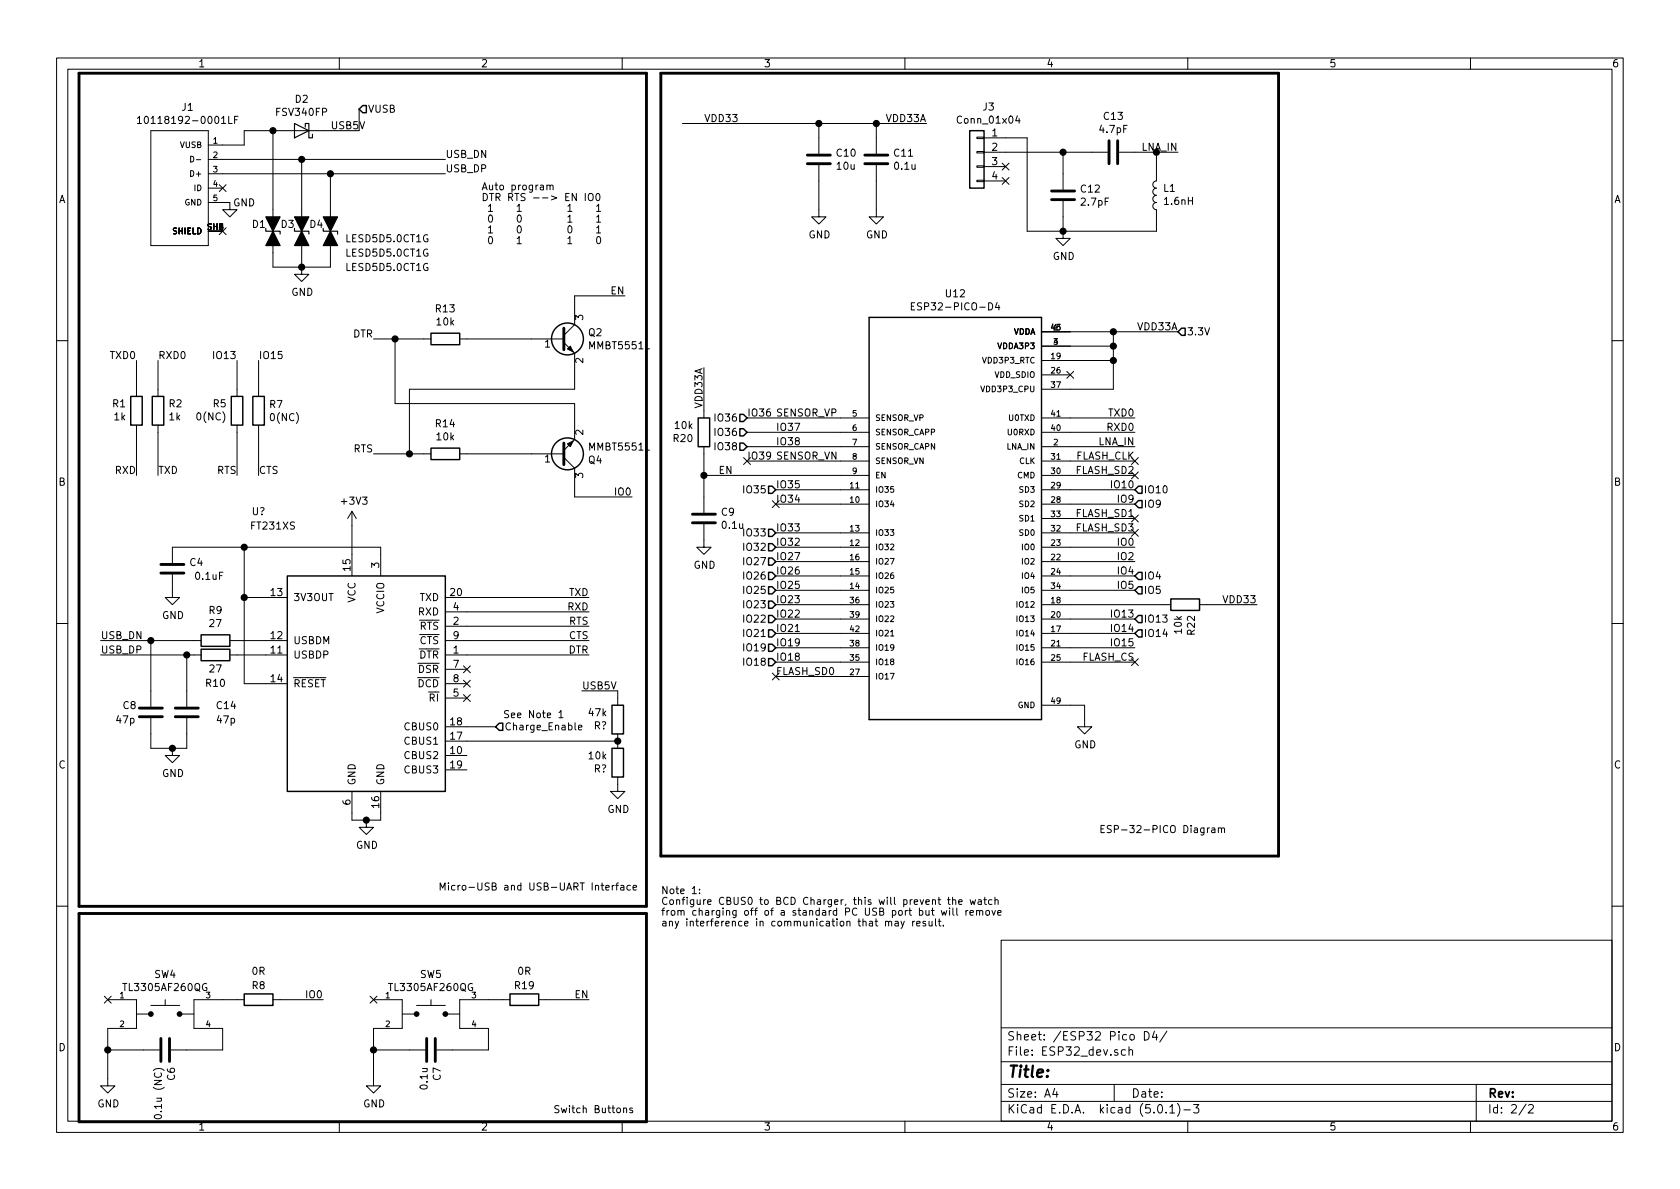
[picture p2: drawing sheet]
EESchema Schematic File Version 4
LIBS:SmartWatch-cache
EELAYER 26 0
EELAYER END
$Descr A4 11693 8268
encoding utf-8
Sheet 2 2
Title ""
Date ""
Rev ""
Comp ""
Comment1 ""
Comment2 ""
Comment3 ""
Comment4 ""
$EndDescr
$Comp
L SmartWatch-rescue:ESP32-PICO-D4-ESP32-PICO-D4-laser_tanks_r2-rescue U12
U 1 1
P 6650 3600
F 0 "U12" H 6650 5167 50  0000 C CNN
F 1 "ESP32-PICO-D4" H 6650 5076 50  0000 C CNN
F 2 "SmartWatch:PQFN50P700X700X104-49N" H 6650 3600 50  0001 L BNN
F 3 "Unavailable" H 6650 3600 50  0001 L BNN
F 4 "SMD-48 Espressif Systems" H 6650 3600 50  0001 L BNN "Field4"
F 5 "ESP32-PICO-D4" H 6650 3600 50  0001 L BNN "Field5"
F 6 "WIFi/Bluetooth SIP" H 6650 3600 50  0001 L BNN "Field6"
F 7 "Espressif Systems" H 6650 3600 50  0001 L BNN "Field7"
F 8 "None" H 6650 3600 50  0001 L BNN "Field8"
F 9 "1904-1029-1-ND" H 6650 3600 50  0001 C CNN "DigiKey Part Number"
F 10 "https://www.digikey.com/product-detail/en/espressif-systems/ESP32-PICO-D4/1904-1029-1-ND/9381738" H -250 -350 50  0001 C CNN "Digikey"
	1    6650 3600
	1    0    0    -1  
$EndComp
$Comp
L power:GND #PWR0102
U 1 1
P 1600 1400
F 0 "#PWR0102" H 1600 1150 50  0001 C CNN
F 1 "GND" H 1700 1400 50  0000 C CNN
F 2 "" H 1600 1400 50  0001 C CNN
F 3 "" H 1600 1400 50  0001 C CNN
	1    1600 1400
	1    0    0    -1  
$EndComp
NoConn ~ 1550 1300
Wire Wire Line
	1700 900  1900 900 
Wire Wire Line
	2250 900  2500 900 
Text Label 3100 1200 0    50   ~ 0
USB_DP
Text Label 3100 1100 0    50   ~ 0
USB_DN
$Comp
L Device:D_TVS_ALT D1
U 1 1
P 1900 1600
F 0 "D1" V 1850 1450 50  0000 L CNN
F 1 "LESD5D5.0CT1G" V 1950 2100 50  0000 L CNN
F 2 "Diode_SMD:D_SOD-523" H 1900 1600 50  0001 C CNN
F 3 "~" H 1900 1600 50  0001 C CNN
	1    1900 1600
	0    1    1    0   
$EndComp
$Comp
L Device:D_TVS_ALT D3
U 1 1
P 2100 1600
F 0 "D3" V 2050 1450 50  0000 L CNN
F 1 "LESD5D5.0CT1G" V 2350 1900 50  0000 L CNN
F 2 "Diode_SMD:D_SOD-523" H 2100 1600 50  0001 C CNN
F 3 "~" H 2100 1600 50  0001 C CNN
	1    2100 1600
	0    1    1    0   
$EndComp
$Comp
L Device:D_TVS_ALT D4
U 1 1
P 2300 1600
F 0 "D4" V 2250 1450 50  0000 L CNN
F 1 "LESD5D5.0CT1G" V 2450 1700 50  0000 L CNN
F 2 "Diode_SMD:D_SOD-523" H 2300 1600 50  0001 C CNN
F 3 "~" H 2300 1600 50  0001 C CNN
	1    2300 1600
	0    1    1    0   
$EndComp
Wire Wire Line
	1900 1450 1900 900 
Connection ~ 1900 900 
Wire Wire Line
	1900 900  1950 900 
Wire Wire Line
	2100 1450 2100 1100
Connection ~ 2100 1100
Wire Wire Line
	2300 1450 2300 1200
Connection ~ 2300 1200
Wire Wire Line
	1900 1750 1900 1850
Wire Wire Line
	1900 1850 2100 1850
Wire Wire Line
	2100 1850 2100 1750
Wire Wire Line
	2100 1850 2300 1850
Wire Wire Line
	2300 1850 2300 1750
Connection ~ 2100 1850
$Comp
L power:GND #PWR0103
U 1 1
P 2100 1850
F 0 "#PWR0103" H 2100 1600 50  0001 C CNN
F 1 "GND" H 2105 1677 50  0000 C CNN
F 2 "" H 2100 1850 50  0001 C CNN
F 3 "" H 2100 1850 50  0001 C CNN
	1    2100 1850
	1    0    0    -1  
$EndComp
$Comp
L Device:R R7
U 1 1
P 1800 2850
F 0 "R7" H 1870 2896 50  0000 L CNN
F 1 "0(NC)" H 1870 2805 50  0000 L CNN
F 2 "Resistor_SMD:R_0603_1608Metric" V 1730 2850 50  0001 C CNN
F 3 "~" H 1800 2850 50  0001 C CNN
F 4 "311-0.0GRCT-ND" H 0   0   50  0001 C CNN "DigiKey Part Number"
	1    1800 2850
	1    0    0    -1  
$EndComp
$Comp
L Device:R R5
U 1 1
P 1650 2850
F 0 "R5" H 1581 2804 50  0000 R CNN
F 1 "0(NC)" H 1581 2895 50  0000 R CNN
F 2 "Resistor_SMD:R_0603_1608Metric" V 1580 2850 50  0001 C CNN
F 3 "~" H 1650 2850 50  0001 C CNN
F 4 "311-0.0GRCT-ND" H 0   0   50  0001 C CNN "DigiKey Part Number"
	1    1650 2850
	1    0    0    1   
$EndComp
$Comp
L Device:R R2
U 1 1
P 1100 2850
F 0 "R2" H 1030 2804 50  0000 R CNN
F 1 "1k" H 1030 2895 50  0000 R CNN
F 2 "Resistor_SMD:R_0603_1608Metric" V 1030 2850 50  0001 C CNN
F 3 "~" H 1100 2850 50  0001 C CNN
F 4 "311-1.0KGRCT-ND" H 0   0   50  0001 C CNN "DigiKey Part Number"
	1    1100 2850
	-1   0    0    1   
$EndComp
$Comp
L Device:R R1
U 1 1
P 950 2850
F 0 "R1" H 881 2804 50  0000 R CNN
F 1 "1k" H 881 2895 50  0000 R CNN
F 2 "Resistor_SMD:R_0603_1608Metric" V 880 2850 50  0001 C CNN
F 3 "~" H 950 2850 50  0001 C CNN
F 4 "311-1.0KGRCT-ND" H 0   0   50  0001 C CNN "DigiKey Part Number"
	1    950  2850
	1    0    0    1   
$EndComp
Wire Wire Line
	950  2700 950  2500
Wire Wire Line
	1100 2700 1100 2500
Wire Wire Line
	1650 2700 1650 2500
Wire Wire Line
	1800 2700 1800 2500
Wire Wire Line
	950  3000 950  3300
Wire Wire Line
	1100 3000 1100 3300
Wire Wire Line
	1650 3000 1650 3300
Wire Wire Line
	1800 3000 1800 3300
Text Label 950  2500 2    50   ~ 0
TXD0
Text Label 1100 2500 0    50   ~ 0
RXD0
Text Label 1800 2500 0    50   ~ 0
IO15
Text Label 1650 2500 2    50   ~ 0
IO13
Text Label 950  3300 2    50   ~ 0
RXD
Text Label 1100 3300 0    50   ~ 0
TXD
Text Label 1800 3300 0    50   ~ 0
CTS
Text Label 1650 3300 2    50   ~ 0
RTS
$Comp
L Device:R R13
U 1 1
P 3100 2350
F 0 "R13" V 3307 2350 50  0000 C CNN
F 1 "10k" V 3216 2350 50  0000 C CNN
F 2 "Resistor_SMD:R_0603_1608Metric" V 3030 2350 50  0001 C CNN
F 3 "~" H 3100 2350 50  0001 C CNN
F 4 "311-10KGRCT-ND" H 0   0   50  0001 C CNN "DigiKey Part Number"
	1    3100 2350
	0    -1   -1   0   
$EndComp
$Comp
L Device:R R14
U 1 1
P 3100 3150
F 0 "R14" V 3307 3150 50  0000 C CNN
F 1 "10k" V 3216 3150 50  0000 C CNN
F 2 "Resistor_SMD:R_0603_1608Metric" V 3030 3150 50  0001 C CNN
F 3 "~" H 3100 3150 50  0001 C CNN
F 4 "311-10KGRCT-ND" H 0   0   50  0001 C CNN "DigiKey Part Number"
	1    3100 3150
	0    -1   -1   0   
$EndComp
Wire Wire Line
	3700 2350 3250 2350
Wire Wire Line
	2950 2350 2750 2350
Wire Wire Line
	2750 2350 2750 2800
Wire Wire Line
	2750 2800 4000 2800
Wire Wire Line
	4000 2800 4000 2950
Connection ~ 2750 2350
Wire Wire Line
	2750 2350 2600 2350
Wire Wire Line
	4000 2550 4000 2700
Wire Wire Line
	4000 2700 2850 2700
Wire Wire Line
	2850 2700 2850 3150
Wire Wire Line
	2850 3150 2950 3150
Wire Wire Line
	2850 3150 2600 3150
Connection ~ 2850 3150
Wire Wire Line
	3250 3150 3700 3150
Wire Wire Line
	4000 2150 4000 2050
Wire Wire Line
	4000 2050 4350 2050
Wire Wire Line
	4000 3350 4000 3450
Wire Wire Line
	4000 3450 4400 3450
Text Label 2600 3150 2    50   ~ 0
RTS
Text Label 2600 2350 2    50   ~ 0
DTR
Text Label 4350 2050 2    50   ~ 0
EN
Text Label 4400 3450 2    50   ~ 0
IO0
Text Notes 3350 1700 0    50   ~ 0
Auto program\nDTR RTS --> EN IO0\n 1    1        1    1\n 0    0        1    1\n 1    0        0    1\n 0    1        1    0\n
Wire Notes Line width 20 style solid
	550  500  4500 500 
Wire Notes Line width 20 style solid
	4500 500  4500 6300
Wire Notes Line width 20 style solid
	4500 6300 550  6300
Text Notes 3050 6200 0    50   ~ 0
Micro-USB and USB-UART Interface\n
$Comp
L Device:C C6
U 1 1
P 1150 7300
F 0 "C6" H 1265 7346 50  0000 L CNN
F 1 "0.1u (NC)" H 1265 7255 50  0000 L CNN
F 2 "Capacitor_SMD:C_0603_1608Metric" H 1188 7150 50  0001 C CNN
F 3 "~" H 1150 7300 50  0001 C CNN
F 4 "1276-1258-1-ND" H 0   0   50  0001 C CNN "DigiKey Part Number"
	1    1150 7300
	0    1    1    0   
$EndComp
$Comp
L Device:R R8
U 1 1
P 1800 6950
F 0 "R8" V 1700 6950 50  0000 C CNN
F 1 "0R" V 1600 6950 50  0000 C CNN
F 2 "Resistor_SMD:R_0603_1608Metric" V 1730 6950 50  0001 C CNN
F 3 "~" H 1800 6950 50  0001 C CNN
F 4 "311-0.0GRCT-ND" H 0   0   50  0001 C CNN "DigiKey Part Number"
	1    1800 6950
	0    1    1    0   
$EndComp
$Comp
L power:GND #PWR0108
U 1 1
P 750 7500
F 0 "#PWR0108" H 750 7250 50  0001 C CNN
F 1 "GND" H 755 7327 50  0000 C CNN
F 2 "" H 750 7500 50  0001 C CNN
F 3 "" H 750 7500 50  0001 C CNN
	1    750  7500
	1    0    0    -1  
$EndComp
Connection ~ 750  7300
Wire Wire Line
	750  7300 750  7500
Wire Wire Line
	1300 7300 1550 7300
Wire Wire Line
	1550 7300 1550 7150
Wire Wire Line
	1550 6950 1650 6950
Wire Wire Line
	1950 6950 2250 6950
Text Label 2250 6950 2    50   ~ 0
IO0
$Comp
L Device:C C7
U 1 1
P 3000 7300
F 0 "C7" H 3115 7346 50  0000 L CNN
F 1 "0.1u" H 3115 7255 50  0000 L CNN
F 2 "Capacitor_SMD:C_0603_1608Metric" H 3038 7150 50  0001 C CNN
F 3 "~" H 3000 7300 50  0001 C CNN
F 4 "1276-1258-1-ND" H 0   0   50  0001 C CNN "DigiKey Part Number"
	1    3000 7300
	0    1    1    0   
$EndComp
$Comp
L Device:R R19
U 1 1
P 3650 6950
F 0 "R19" V 3550 6950 50  0000 C CNN
F 1 "0R" V 3450 6950 50  0000 C CNN
F 2 "Resistor_SMD:R_0603_1608Metric" V 3580 6950 50  0001 C CNN
F 3 "~" H 3650 6950 50  0001 C CNN
F 4 "311-0.0GRCT-ND" H 0   0   50  0001 C CNN "DigiKey Part Number"
	1    3650 6950
	0    1    1    0   
$EndComp
$Comp
L power:GND #PWR0109
U 1 1
P 2600 7500
F 0 "#PWR0109" H 2600 7250 50  0001 C CNN
F 1 "GND" H 2605 7327 50  0000 C CNN
F 2 "" H 2600 7500 50  0001 C CNN
F 3 "" H 2600 7500 50  0001 C CNN
	1    2600 7500
	1    0    0    -1  
$EndComp
Connection ~ 2600 7300
Wire Wire Line
	2600 7300 2600 7500
Wire Wire Line
	3150 7300 3400 7300
Wire Wire Line
	3400 7300 3400 7150
Wire Wire Line
	3400 6950 3500 6950
Wire Wire Line
	3800 6950 4100 6950
Text Label 4100 6950 2    50   ~ 0
EN
Wire Notes Line width 20 style solid
	550  6350 4500 6350
Wire Notes Line width 20 style solid
	4500 6350 4500 7800
Wire Notes Line width 20 style solid
	4500 7800 550  7800
Wire Notes Line width 20 style solid
	550  7800 550  6350
Text Notes 3850 7750 0    50   ~ 0
Switch Buttons\n
Wire Wire Line
	7450 4900 7550 4900
Wire Wire Line
	7550 4900 7550 5000
$Comp
L power:GND #PWR0110
U 1 1
P 7550 5000
F 0 "#PWR0110" H 7550 4750 50  0001 C CNN
F 1 "GND" H 7555 4827 50  0000 C CNN
F 2 "" H 7550 5000 50  0001 C CNN
F 3 "" H 7550 5000 50  0001 C CNN
	1    7550 5000
	1    0    0    -1  
$EndComp
Text Label 4900 850  0    50   ~ 0
VDD33
Text Label 6450 850  2    50   ~ 0
VDD33A
$Comp
L Device:C C10
U 1 1
P 5700 1100
F 0 "C10" H 5815 1146 50  0000 L CNN
F 1 "10u" H 5815 1055 50  0000 L CNN
F 2 "Capacitor_SMD:C_0603_1608Metric" H 5738 950 50  0001 C CNN
F 3 "~" H 5700 1100 50  0001 C CNN
F 4 "478-10766-1-ND" H -250 -350 50  0001 C CNN "DigiKey Part Number"
	1    5700 1100
	1    0    0    -1  
$EndComp
$Comp
L Device:C C11
U 1 1
P 6100 1100
F 0 "C11" H 6215 1146 50  0000 L CNN
F 1 "0.1u" H 6215 1055 50  0000 L CNN
F 2 "Capacitor_SMD:C_0603_1608Metric" H 6138 950 50  0001 C CNN
F 3 "~" H 6100 1100 50  0001 C CNN
F 4 "1276-1258-1-ND" H -250 -350 50  0001 C CNN "DigiKey Part Number"
	1    6100 1100
	1    0    0    -1  
$EndComp
Wire Wire Line
	5700 950  5700 850 
Connection ~ 5700 850 
Wire Wire Line
	5700 850  6100 850 
Wire Wire Line
	6100 950  6100 850 
Connection ~ 6100 850 
Wire Wire Line
	6100 850  6450 850 
$Comp
L power:GND #PWR0120
U 1 1
P 5700 1450
F 0 "#PWR0120" H 5700 1200 50  0001 C CNN
F 1 "GND" H 5705 1277 50  0000 C CNN
F 2 "" H 5700 1450 50  0001 C CNN
F 3 "" H 5700 1450 50  0001 C CNN
	1    5700 1450
	1    0    0    -1  
$EndComp
$Comp
L power:GND #PWR0121
U 1 1
P 6100 1450
F 0 "#PWR0121" H 6100 1200 50  0001 C CNN
F 1 "GND" H 6105 1277 50  0000 C CNN
F 2 "" H 6100 1450 50  0001 C CNN
F 3 "" H 6100 1450 50  0001 C CNN
	1    6100 1450
	1    0    0    -1  
$EndComp
Wire Wire Line
	5700 1250 5700 1450
Wire Wire Line
	6100 1250 6100 1450
Wire Wire Line
	7450 2300 7750 2300
Wire Wire Line
	7450 2400 7750 2400
Wire Wire Line
	7450 2500 7750 2500
Wire Wire Line
	7750 2500 7750 2400
Connection ~ 7750 2400
Wire Wire Line
	7750 2400 7750 2300
NoConn ~ 7450 2600
Wire Wire Line
	7450 2700 7750 2700
Wire Wire Line
	7750 2700 7750 2500
Connection ~ 7750 2500
Wire Wire Line
	7750 2300 8200 2300
Connection ~ 7750 2300
Text Label 8200 2300 2    50   ~ 0
VDD33A
$Comp
L Device:R R22
U 1 1
P 8250 4200
F 0 "R22" H 8320 4246 50  0000 L CNN
F 1 "10k" H 8320 4155 50  0000 L CNN
F 2 "Resistor_SMD:R_0603_1608Metric" V 8180 4200 50  0001 C CNN
F 3 "~" H 8250 4200 50  0001 C CNN
F 4 "311-10KGRCT-ND" H -150 -350 50  0001 C CNN "DigiKey Part Number"
	1    8250 4200
	0    1    1    0   
$EndComp
Text Label 8750 4200 2    50   ~ 0
VDD33
Wire Wire Line
	8750 4200 8400 4200
$Comp
L Device:R R20
U 1 1
P 4900 3000
F 0 "R20" H 4970 3046 50  0000 L CNN
F 1 "10k" H 4970 2955 50  0000 L CNN
F 2 "Resistor_SMD:R_0603_1608Metric" V 4830 3000 50  0001 C CNN
F 3 "~" H 4900 3000 50  0001 C CNN
F 4 "311-10KGRCT-ND" H -250 -350 50  0001 C CNN "DigiKey Part Number"
	1    4900 3000
	-1   0    0    1   
$EndComp
$Comp
L Device:C C9
U 1 1
P 4900 3600
F 0 "C9" H 5015 3646 50  0000 L CNN
F 1 "0.1u" H 5015 3555 50  0000 L CNN
F 2 "Capacitor_SMD:C_0603_1608Metric" H 4938 3450 50  0001 C CNN
F 3 "~" H 4900 3600 50  0001 C CNN
F 4 "1276-1258-1-ND" H -250 -350 50  0001 C CNN "DigiKey Part Number"
	1    4900 3600
	1    0    0    -1  
$EndComp
Wire Wire Line
	4900 3300 4900 3450
Wire Wire Line
	4900 3300 4900 3150
Connection ~ 4900 3300
Wire Wire Line
	4900 2850 4900 2550
Text Label 4900 2550 3    50   ~ 0
VDD33A
$Comp
L power:GND #PWR0122
U 1 1
P 4900 3750
F 0 "#PWR0122" H 4900 3500 50  0001 C CNN
F 1 "GND" H 4905 3577 50  0000 C CNN
F 2 "" H 4900 3750 50  0001 C CNN
F 3 "" H 4900 3750 50  0001 C CNN
	1    4900 3750
	1    0    0    -1  
$EndComp
Wire Wire Line
	7450 2900 7900 2900
Wire Wire Line
	7450 3000 7900 3000
Text Label 7900 2900 2    50   ~ 0
TXD0
Text Label 7900 3000 2    50   ~ 0
RXD0
Wire Wire Line
	7450 3100 7900 3100
Text Label 7900 3100 2    50   ~ 0
LNA_IN
Wire Wire Line
	7450 3200 7900 3200
Wire Wire Line
	7450 3300 7900 3300
Wire Wire Line
	7450 3400 7900 3400
Wire Wire Line
	7450 3500 7900 3500
Text Label 7900 3200 2    50   ~ 0
FLASH_CLK
Text Label 7900 3300 2    50   ~ 0
FLASH_SD2
Text Label 7900 3400 2    50   ~ 0
IO10
Text Label 7900 3500 2    50   ~ 0
IO9
Wire Wire Line
	7450 3600 7900 3600
Wire Wire Line
	7450 3700 7900 3700
Text Label 7900 3600 2    50   ~ 0
FLASH_SD1
Text Label 7900 3700 2    50   ~ 0
FLASH_SD3
Wire Wire Line
	7450 3800 7900 3800
Wire Wire Line
	7450 3900 7900 3900
Wire Wire Line
	7450 4000 7900 4000
Text Label 7900 3800 2    50   ~ 0
IO0
Text Label 7900 3900 2    50   ~ 0
IO2
Text Label 7900 4000 2    50   ~ 0
IO4
Wire Wire Line
	7450 4100 7900 4100
Text Label 7900 4100 2    50   ~ 0
IO5
Wire Wire Line
	7450 4300 7900 4300
Wire Wire Line
	7450 4400 7900 4400
Wire Wire Line
	7450 4500 7900 4500
Wire Wire Line
	7450 4600 7900 4600
Text Label 7900 4600 2    50   ~ 0
FLASH_CS
Text Label 7900 4500 2    50   ~ 0
IO15
Text Label 7900 4400 2    50   ~ 0
IO14
Text Label 7900 4300 2    50   ~ 0
IO13
Wire Wire Line
	5850 3400 5400 3400
Wire Wire Line
	5850 3500 5400 3500
Wire Wire Line
	5850 3700 5400 3700
Wire Wire Line
	5850 3800 5400 3800
Text Label 5400 3400 0    50   ~ 0
IO35
Text Label 5400 3500 0    50   ~ 0
IO34
Text Label 5400 3700 0    50   ~ 0
IO33
Text Label 5400 3800 0    50   ~ 0
IO32
Wire Wire Line
	5850 3900 5400 3900
Wire Wire Line
	5850 4000 5400 4000
Text Label 5400 3900 0    50   ~ 0
IO27
Text Label 5400 4000 0    50   ~ 0
IO26
Wire Wire Line
	5850 4100 5400 4100
Text Label 5400 4100 0    50   ~ 0
IO25
Wire Wire Line
	5850 4200 5400 4200
Wire Wire Line
	5850 4300 5400 4300
Text Label 5400 4200 0    50   ~ 0
IO23
Text Label 5400 4300 0    50   ~ 0
IO22
Wire Wire Line
	5850 4400 5400 4400
Text Label 5400 4400 0    50   ~ 0
IO21
Wire Wire Line
	5850 4700 5400 4700
Text Label 5400 4700 0    50   ~ 0
FLASH_SD0
Wire Wire Line
	5850 4600 5400 4600
Wire Wire Line
	5850 4500 5400 4500
Text Label 5400 4500 0    50   ~ 0
IO19
Text Label 5400 4600 0    50   ~ 0
IO18
Text Label 5400 3100 0    50   ~ 0
IO38
Text Label 5400 3000 0    50   ~ 0
IO37
Wire Wire Line
	5850 3200 5200 3200
Text Label 5400 3200 0    50   ~ 0
SENSOR_VN
Wire Wire Line
	5850 2900 5200 2900
Text Label 5400 2900 0    50   ~ 0
SENSOR_VP
Wire Notes Line width 20 style solid
	4600 500  8900 500 
Wire Notes Line width 20 style solid
	8900 500  8900 5950
Wire Notes Line width 20 style solid
	8900 5950 4600 5950
Wire Notes Line width 20 style solid
	4600 5950 4600 500 
Text Notes 7650 5800 0    50   ~ 0
ESP-32-PICO Diagram
NoConn ~ 5400 4700
NoConn ~ 7900 4600
NoConn ~ 7900 3700
NoConn ~ 7900 3600
NoConn ~ 7900 3200
NoConn ~ 7900 3300
Text Label 5200 2900 0    50   ~ 0
IO36
Text Label 5200 3200 0    50   ~ 0
IO39
NoConn ~ 5400 3500
NoConn ~ 5200 3200
$Comp
L Device:L L1
U 1 1
P 8050 1350
F 0 "L1" H 8006 1304 50  0000 R CNN
F 1 "1.6nH" H 8006 1395 50  0000 R CNN
F 2 "Inductor_SMD:L_0603_1608Metric" H 8050 1350 50  0001 C CNN
F 3 "~" H 8050 1350 50  0001 C CNN
F 4 "https://www.digikey.com/product-detail/en/murata-electronics/LQW18AS1N6J0ZD/490-15806-6-ND/6801711" H 8050 1350 50  0001 C CNN "Field4"
F 5 "490-15806-1-ND" H -250 -350 50  0001 C CNN "DigiKey Part Number"
	1    8050 1350
	-1   0    0    1   
$EndComp
$Comp
L Device:C C12
U 1 1
P 7400 1350
F 0 "C12" H 7515 1396 50  0000 L CNN
F 1 "2.7pF" H 7515 1305 50  0000 L CNN
F 2 "Capacitor_SMD:C_0603_1608Metric" H 7438 1200 50  0001 C CNN
F 3 "~" H 7400 1350 50  0001 C CNN
F 4 "311-3854-1-ND" H -250 -350 50  0001 C CNN "DigiKey Part Number"
	1    7400 1350
	1    0    0    -1  
$EndComp
$Comp
L Device:C C13
U 1 1
P 7750 1050
F 0 "C13" V 7498 1050 50  0000 C CNN
F 1 "4.7pF" V 7589 1050 50  0000 C CNN
F 2 "Capacitor_SMD:C_0603_1608Metric" H 7788 900 50  0001 C CNN
F 3 "~" H 7750 1050 50  0001 C CNN
F 4 "311-1740-1-ND" H -250 -350 50  0001 C CNN "DigiKey Part Number"
	1    7750 1050
	0    1    1    0   
$EndComp
Wire Wire Line
	8050 1200 8050 1050
Wire Wire Line
	8050 1050 7900 1050
Wire Wire Line
	7600 1050 7400 1050
Wire Wire Line
	7400 1050 7400 1200
$Comp
L Connector_Generic:Conn_01x04 J3
U 1 1
P 6800 1050
F 0 "J3" H 6718 1367 50  0000 C CNN
F 1 "Conn_01x04" H 6718 1276 50  0000 C CNN
F 2 "SmartWatch:ANT_PRO-OB-440" H 6800 1050 50  0001 C CNN
F 3 "http://www.proant.se/files/user/Documents/Datasheets%20and%20appnotes/OnBoard%20SMD/Datasheets/2019-09-25/OnBoard%20SMD%202400%20rev1.2.pdf" H 6800 1050 50  0001 C CNN
F 4 "1532-1001-1-ND" H -250 -350 50  0001 C CNN "DigiKey Part Number"
	1    6800 1050
	-1   0    0    -1  
$EndComp
Wire Wire Line
	7400 1050 7000 1050
Connection ~ 7400 1050
Wire Wire Line
	7400 1500 7400 1600
Wire Wire Line
	7400 1600 8050 1600
Wire Wire Line
	8050 1600 8050 1500
Wire Wire Line
	7400 1600 7150 1600
Wire Wire Line
	7150 1600 7150 950 
Wire Wire Line
	7150 950  7000 950 
Connection ~ 7400 1600
$Comp
L power:GND #PWR0123
U 1 1
P 7400 1600
F 0 "#PWR0123" H 7400 1350 50  0001 C CNN
F 1 "GND" H 7405 1427 50  0000 C CNN
F 2 "" H 7400 1600 50  0001 C CNN
F 3 "" H 7400 1600 50  0001 C CNN
	1    7400 1600
	1    0    0    -1  
$EndComp
Wire Wire Line
	8050 1050 8200 1050
Connection ~ 8050 1050
Text Label 8200 1050 2    50   ~ 0
LNA_IN
NoConn ~ 7000 1150
NoConn ~ 7000 1250
Text HLabel 8200 2300 2    50   Input ~ 0
3.3V
Text HLabel 7900 3400 2    50   Input ~ 0
IO10
Text HLabel 7900 3500 2    50   Input ~ 0
IO9
Text HLabel 7900 4000 2    50   Input ~ 0
IO4
Text HLabel 7900 4100 2    50   Input ~ 0
IO5
Text HLabel 7900 4300 2    50   Input ~ 0
IO13
Text HLabel 7900 4400 2    50   Input ~ 0
IO14
Text HLabel 5200 2900 0    50   Input ~ 0
IO36
Text HLabel 5200 3000 0    50   Input ~ 0
IO36
Text HLabel 5200 3100 0    50   Input ~ 0
IO38
Text HLabel 5400 3400 0    50   Input ~ 0
IO35
Text HLabel 5400 3700 0    50   Input ~ 0
IO33
Text HLabel 5400 3800 0    50   Input ~ 0
IO32
Text HLabel 5400 3900 0    50   Input ~ 0
IO27
Text HLabel 5400 4000 0    50   Input ~ 0
IO26
Text HLabel 5400 4100 0    50   Input ~ 0
IO25
Text HLabel 5400 4200 0    50   Input ~ 0
IO23
Text HLabel 5400 4300 0    50   Input ~ 0
IO22
Text HLabel 5400 4400 0    50   Input ~ 0
IO21
Text HLabel 5400 4500 0    50   Input ~ 0
IO19
Text HLabel 5400 4600 0    50   Input ~ 0
IO18
Wire Wire Line
	4900 3300 5850 3300
$Comp
L Transistor_BJT:MMBT5551L Q4
U 1 1
P 3900 3150
F 0 "Q4" H 4091 3196 50  0000 L CNN
F 1 "MMBT5551L" H 4091 3105 50  0000 L CNN
F 2 "Package_TO_SOT_SMD:SOT-23" H 4100 3075 50  0001 L CIN
F 3 "www.onsemi.com/pub/Collateral/MMBT5550LT1-D.PDF" H 3900 3150 50  0001 L CNN
F 4 "MMBT5551LT1GOSCT-ND" H 0   0   50  0001 C CNN "DigiKey Part Number"
	1    3900 3150
	1    0    0    1   
$EndComp
$Comp
L Transistor_BJT:MMBT5551L Q2
U 1 1
P 3900 2350
F 0 "Q2" H 4091 2396 50  0000 L CNN
F 1 "MMBT5551L" H 4091 2305 50  0000 L CNN
F 2 "Package_TO_SOT_SMD:SOT-23" H 4100 2275 50  0001 L CIN
F 3 "www.onsemi.com/pub/Collateral/MMBT5550LT1-D.PDF" H 3900 2350 50  0001 L CNN
F 4 "MMBT5551LT1GOSCT-ND" H 0   0   50  0001 C CNN "DigiKey Part Number"
	1    3900 2350
	1    0    0    -1  
$EndComp
Wire Wire Line
	2500 750  2500 900 
Text HLabel 2500 750  2    50   Input ~ 0
VUSB
Wire Wire Line
	2600 7300 2850 7300
Wire Wire Line
	750  7300 1000 7300
Wire Wire Line
	750  7150 750  7300
Wire Wire Line
	2600 7150 2600 7300
$Comp
L Device:D_Schottky D2
U 1 1
P 2100 900
F 0 "D2" H 2100 684 50  0000 C CNN
F 1 "FSV340FP" H 2100 775 50  0000 C CNN
F 2 "Diode_SMD:D_SOD-123F" H 2100 900 50  0001 C CNN
F 3 "https://www.onsemi.com/pub/Collateral/FSV360FP-D.PDF" H 2100 900 50  0001 C CNN
F 4 "FSV340FPCT-ND" H 0   0   50  0001 C CNN "DigiKey Part Number"
	1    2100 900 
	-1   0    0    1   
$EndComp
Wire Notes Line width 20 style solid
	550  6300 550  500 
$Comp
L SmartWatch-rescue:10118192-0001LF J1
U 1 1
P 1250 1300
F 0 "J1" H 1306 1865 50  0000 C CNN
F 1 "10118192-0001LF" H 1306 1774 50  0000 C CNN
F 2 "SmartWatch:AMPHENOL_10118192-0001LF" H 1250 2300 50  0001 L BNN
F 3 "Amphenol ICC" H 1250 2200 50  0001 L BNN
F 4 "None" H 1250 2450 50  0001 L BNN "Field4"
F 5 "Single Port 5 Contact Horizontal Right Angle Shielded Micro B USB 2.0 Connector" H 1250 2100 50  0001 L BNN "Field5"
F 6 "609-4613-1-ND" H 1250 2000 50  0001 L BNN "Field6"
F 7 "10118192-0001LF" H 1250 1900 50  0001 L BNN "Field7"
F 8 "https://www.digikey.com/product-detail/en/amphenol-icc-fci/10118192-0001LF/609-4613-1-ND/2785378?utm_source=snapeda&utm_medium=aggregator&utm_campaign=symbol" H 1250 1800 50  0001 L BNN "Field8"
F 9 "609-4613-1-ND" H 0   0   50  0001 C CNN "DigiKey Part Number"
	1    1250 1300
	1    0    0    -1  
$EndComp
NoConn ~ 1550 1600
Wire Wire Line
	1550 1400 1600 1400
Wire Wire Line
	1550 1200 2300 1200
Wire Wire Line
	1550 1100 2100 1100
Wire Wire Line
	1550 1000 1700 1000
Wire Wire Line
	1700 1000 1700 900 
$Comp
L SmartWatch-rescue:TL3305AF260QG SW4
U 1 1
P 1150 7050
F 0 "SW4" H 1150 7328 50  0000 C CNN
F 1 "TL3305AF260QG" H 1150 7237 50  0000 C CNN
F 2 "SmartWatch:SW_TL3305AF260QG" H 400 6750 50  0001 L BNN
F 3 "E-Switch" H 400 6450 50  0001 L BNN
F 4 "LQFP-48 E-Switch" H 400 6650 50  0001 L BNN "Field4"
F 5 "Switch Tactile Spst-No 50ma 12v" H 400 6150 50  0001 L BNN "Field5"
F 6 "EG5353CT-ND" H 400 6350 50  0001 L BNN "Field6"
F 7 "TL3305AF260QG" H 400 6550 50  0001 L BNN "Field7"
F 8 "https://www.digikey.com/product-detail/en/e-switch/TL3305AF260QG/EG5353CT-ND/5816198?utm_source=snapeda&utm_medium=aggregator&utm_campaign=symbol" H 400 6250 50  0001 L BNN "Field8"
F 9 "EG5353CT-ND" H 0   0   50  0001 C CNN "DigiKey Part Number"
	1    1150 7050
	1    0    0    -1  
$EndComp
$Comp
L SmartWatch-rescue:TL3305AF260QG SW5
U 1 1
P 3000 7050
F 0 "SW5" H 3000 7328 50  0000 C CNN
F 1 "TL3305AF260QG" H 3000 7237 50  0000 C CNN
F 2 "SmartWatch:SW_TL3305AF260QG" H 2250 6750 50  0001 L BNN
F 3 "E-Switch" H 2250 6450 50  0001 L BNN
F 4 "LQFP-48 E-Switch" H 2250 6650 50  0001 L BNN "Field4"
F 5 "Switch Tactile Spst-No 50ma 12v" H 2250 6150 50  0001 L BNN "Field5"
F 6 "EG5353CT-ND" H 2250 6350 50  0001 L BNN "Field6"
F 7 "TL3305AF260QG" H 2250 6550 50  0001 L BNN "Field7"
F 8 "https://www.digikey.com/product-detail/en/e-switch/TL3305AF260QG/EG5353CT-ND/5816198?utm_source=snapeda&utm_medium=aggregator&utm_campaign=symbol" H 2250 6250 50  0001 L BNN "Field8"
F 9 "EG5353CT-ND" H 0   0   50  0001 C CNN "DigiKey Part Number"
	1    3000 7050
	1    0    0    -1  
$EndComp
Wire Wire Line
	4750 850  5700 850 
NoConn ~ 2600 6950
NoConn ~ 750  6950
Text Label 2300 900  0    50   ~ 0
USB5V
Wire Wire Line
	2100 1100 3100 1100
Wire Wire Line
	2300 1200 3100 1200
Wire Wire Line
	7450 4200 8100 4200
Wire Wire Line
	5200 3000 5850 3000
Wire Wire Line
	5200 3100 5850 3100
Text Label 5000 3300 0    50   ~ 0
EN
Text Notes 4600 6450 0    50   ~ 0
Note 1: \nConfigure CBUS0 to BCD Charger, this will prevent the watch\nfrom charging off of a standard PC USB port but will remove \nany interference in communication that may result.
Text HLabel 3450 5050 2    50   Input ~ 0
Charge_Enable
Wire Wire Line
	3250 5050 3450 5050
$Comp
L Device:C C4
U 1 1
P 1200 3950
F 0 "C4" H 1315 3996 50  0000 L CNN
F 1 "0.1uF" H 1350 3900 50  0000 L CNN
F 2 "Capacitor_SMD:C_0603_1608Metric" H 1238 3800 50  0001 C CNN
F 3 "~" H 1200 3950 50  0001 C CNN
F 4 "1276-1258-1-ND" H -1500 -50 50  0001 C CNN "DigiKey Part Number"
	1    1200 3950
	1    0    0    -1  
$EndComp
$Comp
L Device:C C14
U 1 1
P 1300 4950
F 0 "C14" H 1500 5000 50  0000 L CNN
F 1 "47p" H 1500 4900 50  0000 L CNN
F 2 "Capacitor_SMD:C_0603_1608Metric" H 1338 4800 50  0001 C CNN
F 3 "~" H 1300 4950 50  0001 C CNN
F 4 "311-1065-1-ND" H -5050 3500 50  0001 C CNN "DigiKey Part Number"
	1    1300 4950
	1    0    0    -1  
$EndComp
Wire Wire Line
	1200 5200 1300 5200
$Comp
L power:GND #PWR0104
U 1 1
P 1200 5200
F 0 "#PWR0104" H 1200 4950 50  0001 C CNN
F 1 "GND" H 1205 5027 50  0000 C CNN
F 2 "" H 1200 5200 50  0001 C CNN
F 3 "" H 1200 5200 50  0001 C CNN
	1    1200 5200
	1    0    0    -1  
$EndComp
Wire Wire Line
	1300 5200 1300 5100
Connection ~ 1200 5200
Wire Wire Line
	1050 5200 1200 5200
Wire Wire Line
	1050 5100 1050 5200
Wire Wire Line
	1300 4550 1350 4550
Wire Wire Line
	1300 4800 1300 4550
Wire Wire Line
	1050 4450 1350 4450
Wire Wire Line
	1050 4800 1050 4450
$Comp
L Device:C C8
U 1 1
P 1050 4950
F 0 "C8" H 850 5000 50  0000 L CNN
F 1 "47p" H 800 4900 50  0000 L CNN
F 2 "Capacitor_SMD:C_0603_1608Metric" H 1088 4800 50  0001 C CNN
F 3 "~" H 1050 4950 50  0001 C CNN
F 4 "311-1065-1-ND" H -5300 3500 50  0001 C CNN "DigiKey Part Number"
	1    1050 4950
	1    0    0    -1  
$EndComp
Connection ~ 1300 4550
Wire Wire Line
	700  4550 1300 4550
Connection ~ 1050 4450
Wire Wire Line
	700  4450 1050 4450
Text Label 4100 4550 2    50   ~ 0
DTR
Wire Wire Line
	3250 4550 4100 4550
Text Label 700  4550 0    50   ~ 0
USB_DP
Text Label 700  4450 0    50   ~ 0
USB_DN
Text Label 4100 4450 2    50   ~ 0
CTS
Text Label 4100 4350 2    50   ~ 0
RTS
Text Label 4100 4250 2    50   ~ 0
RXD
Text Label 4100 4150 2    50   ~ 0
TXD
Wire Wire Line
	3250 4450 4100 4450
Wire Wire Line
	3250 4350 4100 4350
Wire Wire Line
	4100 4250 3250 4250
Wire Wire Line
	3250 4150 4100 4150
$Comp
L power:GND #PWR08
U 1 1
P 1200 4100
F 0 "#PWR08" H 1200 3850 50  0001 C CNN
F 1 "GND" H 1205 3927 50  0000 C CNN
F 2 "" H 1200 4100 50  0001 C CNN
F 3 "" H 1200 4100 50  0001 C CNN
	1    1200 4100
	1    0    0    -1  
$EndComp
$Comp
L Device:R R10
U 1 1
P 1500 4550
F 0 "R10" V 1300 4550 50  0000 C CNN
F 1 "27" V 1400 4550 50  0000 C CNN
F 2 "Resistor_SMD:R_0603_1608Metric" V 1430 4550 50  0001 C CNN
F 3 "~" H 1500 4550 50  0001 C CNN
F 4 "311-27.0HRCT-ND" H -1350 3350 50  0001 C CNN "DigiKey Part Number"
	1    1500 4550
	0    1    -1   0   
$EndComp
$Comp
L Device:R R9
U 1 1
P 1500 4450
F 0 "R9" V 1707 4450 50  0000 C CNN
F 1 "27" V 1616 4450 50  0000 C CNN
F 2 "Resistor_SMD:R_0603_1608Metric" V 1430 4450 50  0001 C CNN
F 3 "~" H 1500 4450 50  0001 C CNN
F 4 "311-27.0HRCT-ND" H -1100 3350 50  0001 C CNN "DigiKey Part Number"
	1    1500 4450
	0    -1   -1   0   
$EndComp
$Comp
L Interface_USB:FT231XS U?
U 1 1
P 2550 4750
F 0 "U?" H 1800 5950 50  0000 C CNN
F 1 "FT231XS" H 1900 5850 50  0000 C CNN
F 2 "Package_SO:SSOP-20_3.9x8.7mm_P0.635mm" H 3150 3800 50  0001 C CNN
F 3 "http://www.ftdichip.com/Products/ICs/FT231X.html" H 2550 4750 50  0001 C CNN
F 4 "768-1129-1-ND" H 2550 4750 50  0001 C CNN "digikey"
	1    2550 4750
	1    0    0    -1  
$EndComp
Wire Wire Line
	1650 4450 1850 4450
Wire Wire Line
	1650 4550 1850 4550
Wire Wire Line
	2450 3850 2450 3650
$Comp
L power:+3V3 #PWR?
U 1 1
P 2450 3650
F 0 "#PWR?" H 2450 3500 50  0001 C CNN
F 1 "+3V3" H 2465 3823 50  0000 C CNN
F 2 "" H 2450 3650 50  0001 C CNN
F 3 "" H 2450 3650 50  0001 C CNN
	1    2450 3650
	1    0    0    -1  
$EndComp
Wire Wire Line
	1850 4150 1700 4150
Wire Wire Line
	1700 4150 1700 4750
Wire Wire Line
	1700 4750 1850 4750
Wire Wire Line
	1700 4150 1700 3800
Wire Wire Line
	1700 3800 2650 3800
Wire Wire Line
	2650 3800 2650 3850
Connection ~ 1700 4150
Wire Wire Line
	1200 3800 1700 3800
Connection ~ 1700 3800
$Comp
L power:GND #PWR?
U 1 1
P 2550 5700
F 0 "#PWR?" H 2550 5450 50  0001 C CNN
F 1 "GND" H 2555 5527 50  0000 C CNN
F 2 "" H 2550 5700 50  0001 C CNN
F 3 "" H 2550 5700 50  0001 C CNN
	1    2550 5700
	1    0    0    -1  
$EndComp
Wire Wire Line
	2450 5650 2450 5700
Wire Wire Line
	2450 5700 2550 5700
Wire Wire Line
	2650 5650 2650 5700
Wire Wire Line
	2650 5700 2550 5700
Connection ~ 2550 5700
$Comp
L Device:R R?
U 1 1
P 4300 5300
F 0 "R?" H 4370 5346 50  0000 L CNN
F 1 "10k" H 4370 5255 50  0000 L CNN
F 2 "Resistor_SMD:R_0603_1608Metric" V 4230 5300 50  0001 C CNN
F 3 "~" H 4300 5300 50  0001 C CNN
F 4 "311-10KGRCT-ND" H -850 1950 50  0001 C CNN "DigiKey Part Number"
	1    4300 5300
	-1   0    0    1   
$EndComp
$Comp
L Device:R R?
U 1 1
P 4300 5000
F 0 "R?" H 4370 5046 50  0000 L CNN
F 1 "47k" H 4370 4955 50  0000 L CNN
F 2 "Resistor_SMD:R_0603_1608Metric" V 4230 5000 50  0001 C CNN
F 3 "~" H 4300 5000 50  0001 C CNN
F 4 "311-47GRCT-ND" H -850 1650 50  0001 C CNN "DigiKey Part Number"
	1    4300 5000
	-1   0    0    1   
$EndComp
Text Label 4050 4800 0    50   ~ 0
USB5V
Wire Wire Line
	4050 4800 4300 4800
Wire Wire Line
	4300 4800 4300 4850
$Comp
L power:GND #PWR?
U 1 1
P 4300 5450
F 0 "#PWR?" H 4300 5200 50  0001 C CNN
F 1 "GND" H 4305 5277 50  0000 C CNN
F 2 "" H 4300 5450 50  0001 C CNN
F 3 "" H 4300 5450 50  0001 C CNN
	1    4300 5450
	1    0    0    -1  
$EndComp
Wire Wire Line
	3250 5150 4300 5150
Connection ~ 4300 5150
Text Notes 3500 5000 0    50   ~ 0
See Note 1
NoConn ~ 3250 4650
NoConn ~ 3250 4750
NoConn ~ 3250 4850
$EndSCHEMATC
